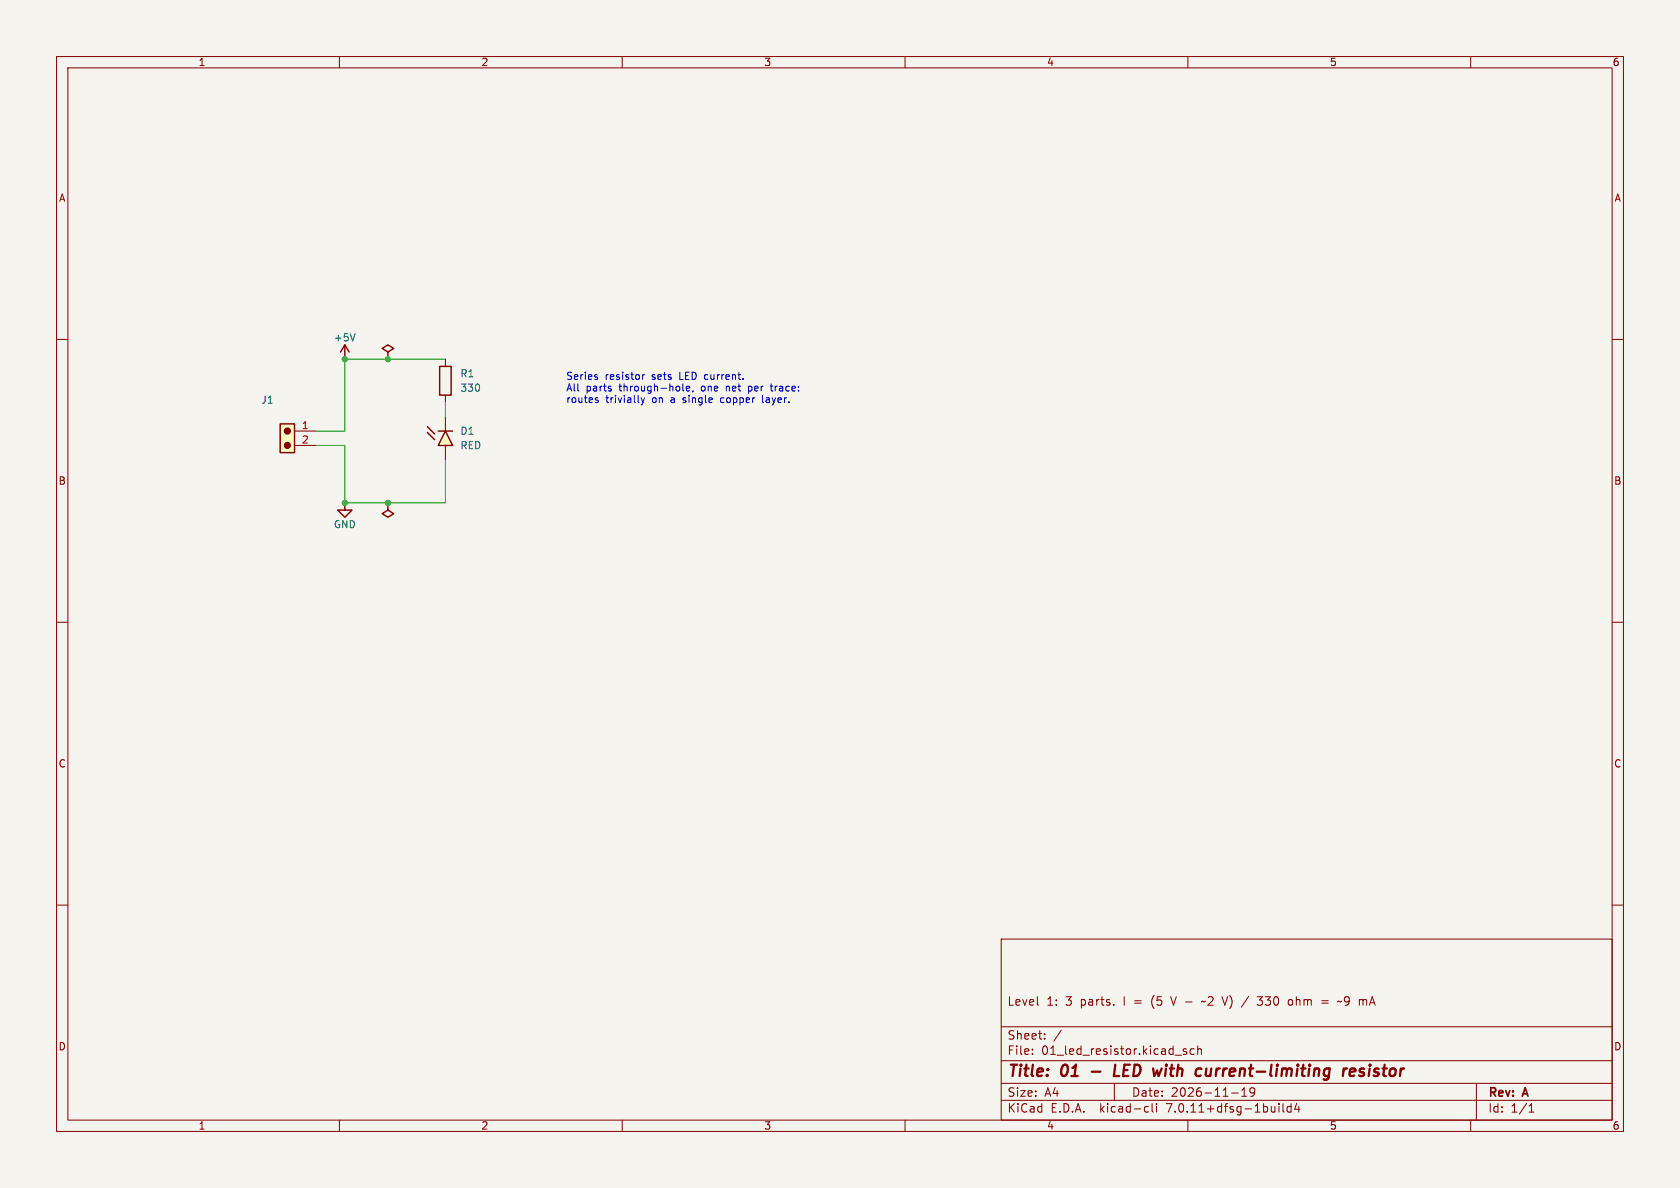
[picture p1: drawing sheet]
<svg xmlns="http://www.w3.org/2000/svg" width="297mm" height="210mm" viewBox="0 0 297 210" stroke-linecap="round" stroke-linejoin="round" font-family="sans-serif">
<path d="M0 0h297v210h-297z" fill="#f5f4ef" stroke="#f5f4ef" stroke-width=".18"/>
<g fill="none" stroke="#840000" stroke-width=".18">
<path d="M10 10h277v190h-277zM12 12h273v186h-273zM60 10v2M110 10v2M160 10v2M210 10v2M260 10v2M10 60h2M285 60h2M10 110h2M285 110h2M10 160h2"/>
<path d="M285 160h2M177 166h108v32h-108zM183.5 177.6l.1 .1M207 176.2l.5 1.5M213 177.1h-.1l-.3-.1-.2 .1M220.7 176.1l-1.2 2M222.2 176.2h1l-.5 .6h.3l.2 .3M223.2 177.4l-.3 .3h-.4l-.3-.1M227.9 176.8l.3-.1 .3 .3v.6l-.3 .1-.3-.1M233.7 176.9h1.1M233.7 177.3h1.1M237.8 177.7h.3"/>
<path d="M238.2 176.2h-.2l-.3 .3v.5l.5 .1M60 198v2M110 198v2M160 198v2M177 194.5h108M177 191.5h108M177 187.5h108M177 181.5h108M182.5 186.3v.1M182.5 185.5v.1M184.7 183.6v.1M184.7 182.8v.1"/>
<path d="M187.6 182.1l-1.3 2M197 191.5v3M202.6 195.6l.4 .1M203 196.5l-.4 .1M203.7 195.1v1.3l.2 .2M204.5 195.1v.1M204.5 195.6v1M207.7 186.5h1.2M209.7 185.5l-.3-.1-.2 .2v.2l.5 .2v.3h-.5M210 198v2M211.1 185.5l-.4-.1-.3 .3v.4l.1 .2h.6M211.7 185.5l.3-.1 .3 .1 .1 .9"/>
<path d="M211.7 184.9v1.5M217.7 193.2h1.2M219.5 193.8h.9M219.5 192.7l.5-.4v1.5M221 192.4v.5l.1 .3h.4l.3-.3M221.7 192.4a.99 .99 0 0 1-.3 1.4h-.3M226.1 195.1v.1M226.1 195.6v1M226.8 195.1v1.3l.2 .2M228.2 195.7l-.4-.1-.3 .3v.4l.2 .2h.5M228.2 195.1v1.5M229.2 195l-.3 1.1h.9"/>
<path d="M229.6 195.6v1M260 198v2M261 191.5v6.5M270.3 196.6h.9M270.3 195.5l.4-.4v1.5"/>
</g>
<path d="M193 189.4h1.5M197.2 188.2l-.3 2h1M205.4 188.9l-.6 1.3M213.3 188.9l-.1 1.2a.57 .57 0 0 0 .8-.1M237.6 188.9l-.2 1.3M238.1 188.9l-.4 .1-.2 .3M238.6 189.5l1-.1v-.4l-.6-.1-.3 .3-.1 .9 .2 .1 .6-.1M240.3 190.1l.5 .1M240.7 188.9l-.2 .1-.1 .3 .2 .2h.3" fill="none" stroke="#840000" stroke-width=".4"/>
<path d="M61 88.9v1.3h1.2l-1.2 1.2-1.3-1.2h1.3M68.6 88.9v1.3l1 .6-1 .6-1-.6 1-.6" fill="none" stroke="#840000" stroke-width=".25"/>
<path d="M78.7 76.2l1.3 2.5h-2.5z" fill="#ffffc2"/>
<path d="M49.5 74.9h2.6v5.1h-2.6zM60.2 62.2l.8-1.2 .7 1.2M61 61v2.5M68.6 62.2l1-.6-1-.6-1 .6 1 .6v1.3M75.6 76.5l1.2 1.2M75.6 75.4l1.2 1.3M77.5 76.2h2.5M77.7 64.8h2.1v5.1h-2.1zM78.7 76.2l1.3 2.5h-2.5z" fill="none" stroke="#840000" stroke-width=".25"/>
<path d="M52.1 76.2h3.8M52.1 78.7h3.8M78.7 63.5v1.3M78.7 69.9v1.2M78.7 73.7v2.5M78.7 78.7v2.6" fill="none" stroke="#840000" stroke-width=".18"/>
<path d="M62.8 59l-.4 1.3" fill="none" stroke="#006464" stroke-width=".18"/>
<path d="M49.5 74.9h2.6v5.1h-2.6z" fill="#ffffc2" stroke="#ffffc2" stroke-width=".18"/>
<g fill="#840000" stroke="#840000" stroke-width=".25">
<circle cx="50.8" cy="78.7" r=".51"/>
<circle cx="50.8" cy="76.2" r=".51"/>
</g>
<g fill="none" stroke="#0000c2" stroke-width=".18">
<path d="M105.4 70.7l.3 .1 .1 .2-.2 .2h-.2M105.5 66.6l.2 .2-.2 .3M105.5 66.2l.1 .1M108 68.8v.3M113.3 70.3l.3 .9M113.6 66.2v.9M113.6 71.2l-.3 .4M113.9 70.3l-.3 .9M113.9 66.2l-.3 .3M120.7 67.8v1.1l.2 .2M121.3 68.7l.6-.1v-.3h-.4l-.2 .2 .1 .6h.5M122.5 69.1l-.1 .2"/>
<path d="M127.6 70.3l-.2 .3v.3l.2 .3M132.3 68.3v1.2M132.3 69.1h.2M132.5 68.3h-.2M134.8 69.9v1.1l.2 .2M136.1 68.3h.5M136.3 67.8v1.1l.3 .2"/>
</g>
<path d="M55.9 78.7h5.1v10.2h17.7v-7.6M78.7 63.5h-17.7v12.7h-5.1M78.7 71.1v2.6" fill="none" stroke="#009600" stroke-width=".18"/>
<g fill="#009600" stroke="#009600" stroke-width=".18">
<circle cx="68.6" cy="63.5" r=".46"/>
<circle cx="61" cy="63.5" r=".46"/>
<circle cx="61" cy="88.9" r=".46"/>
<circle cx="68.6" cy="88.9" r=".46"/>
</g>
<g font-size="2.8" fill="#840000">
<text x="178" y="190.9">Title:</text>
<text x="187.7" y="190.9">01</text>
<text x="198.6" y="190.9">LED</text>
<text x="206.3" y="190.9">with</text>
<text x="214.7" y="190.9">current-limiting</text>
<text x="241.5" y="190.9">resistor</text>
</g>
<g font-size="2.1" fill="#840000">
<text x="178" y="178">Level</text>
<text x="185" y="178">1:</text>
<text x="188.5" y="178">3</text>
<text x="191.2" y="178">parts.</text>
<text x="198.9" y="178">I =</text>
<text x="204.1" y="178">(5</text>
<text x="207.8" y="178">V -</text>
<text x="213.6" y="178">~2 V)</text>
<text x="223.8" y="178">330</text>
<text x="229.4" y="178">ohm</text>
<text x="235.4" y="178">=</text>
<text x="238.6" y="178">~9 mA</text>
<text x="178" y="184">Sheet:</text>
<text x="178" y="186.7">File:</text>
<text x="184.1" y="186.7">01_led_resistor.kicad_sch</text>
<text x="178" y="196.9">KiCad</text>
<text x="178" y="194.1">Size:</text>
<text x="184.7" y="194.1">A4</text>
<text x="185.7" y="196.9">E.D.A.</text>
<text x="194.6" y="196.9">kicad-cli</text>
<text x="200" y="194.1">Date:</text>
<text x="206.5" y="196.9">7.0.11+dfsg-1build4</text>
<text x="207" y="194.1">2026-11-19</text>
<text x="263" y="194.3">Rev:</text>
<text x="263" y="196.9">Id:</text>
<text x="267.1" y="196.9">1/1</text>
<text x="269.4" y="194.3">A</text>
</g>
<g font-size="1.8" fill="#840000">
<text x="35" y="11.9">1</text>
<text x="85" y="11.9">2</text>
<text x="135" y="11.9">3</text>
<text x="185" y="11.9">4</text>
<text x="235" y="11.9">5</text>
<text x="285" y="11.9">6</text>
<text x="10.3" y="35.9">A</text>
<text x="285.3" y="35.9">A</text>
<text x="10.3" y="85.9">B</text>
<text x="285.3" y="85.9">B</text>
<text x="10.3" y="135.9">C</text>
<text x="285.3" y="135.9">C</text>
<text x="10.3" y="185.9">D</text>
<text x="285.3" y="185.9">D</text>
<text x="35" y="199.9">1</text>
<text x="85" y="199.9">2</text>
<text x="135" y="199.9">3</text>
<text x="185" y="199.9">4</text>
<text x="235" y="199.9">5</text>
<text x="285" y="199.9">6</text>
</g>
<g font-size="1.8" fill="#006464">
<text x="58.9" y="60.6">+5V</text>
<text x="46.1" y="71.6">J1</text>
<text x="81.3" y="66.9">R1</text>
<text x="81.3" y="69.4">330</text>
<text x="81.3" y="77.1">D1</text>
<text x="81.3" y="79.6">RED</text>
<text x="58.9" y="93.6">GND</text>
</g>
<g font-size="1.8" fill="#0000c2">
<text x="100" y="67.5">Series</text>
<text x="100" y="69.5">All</text>
<text x="100" y="71.6">routes</text>
<text x="103.6" y="69.5">parts</text>
<text x="107" y="67.5">resistor</text>
<text x="107.1" y="71.6">trivially</text>
<text x="109.6" y="69.5">through-hole,</text>
<text x="115.3" y="67.5">sets</text>
<text x="115.4" y="71.6">on</text>
<text x="118.9" y="71.6">a</text>
<text x="120.4" y="67.5">LED current.</text>
<text x="121.2" y="71.6">single</text>
<text x="124.3" y="69.5">one</text>
<text x="128" y="71.6">copper</text>
<text x="128.8" y="69.5">net</text>
<text x="132.9" y="69.5">per</text>
<text x="135.6" y="71.6">layer.</text>
<text x="137.1" y="69.5">trace:</text>
</g>
<g font-size="1.8" fill="#a90000">
<text x="53.3" y="75.9">1</text>
<text x="53.3" y="78.5">2</text>
</g>
</svg>
